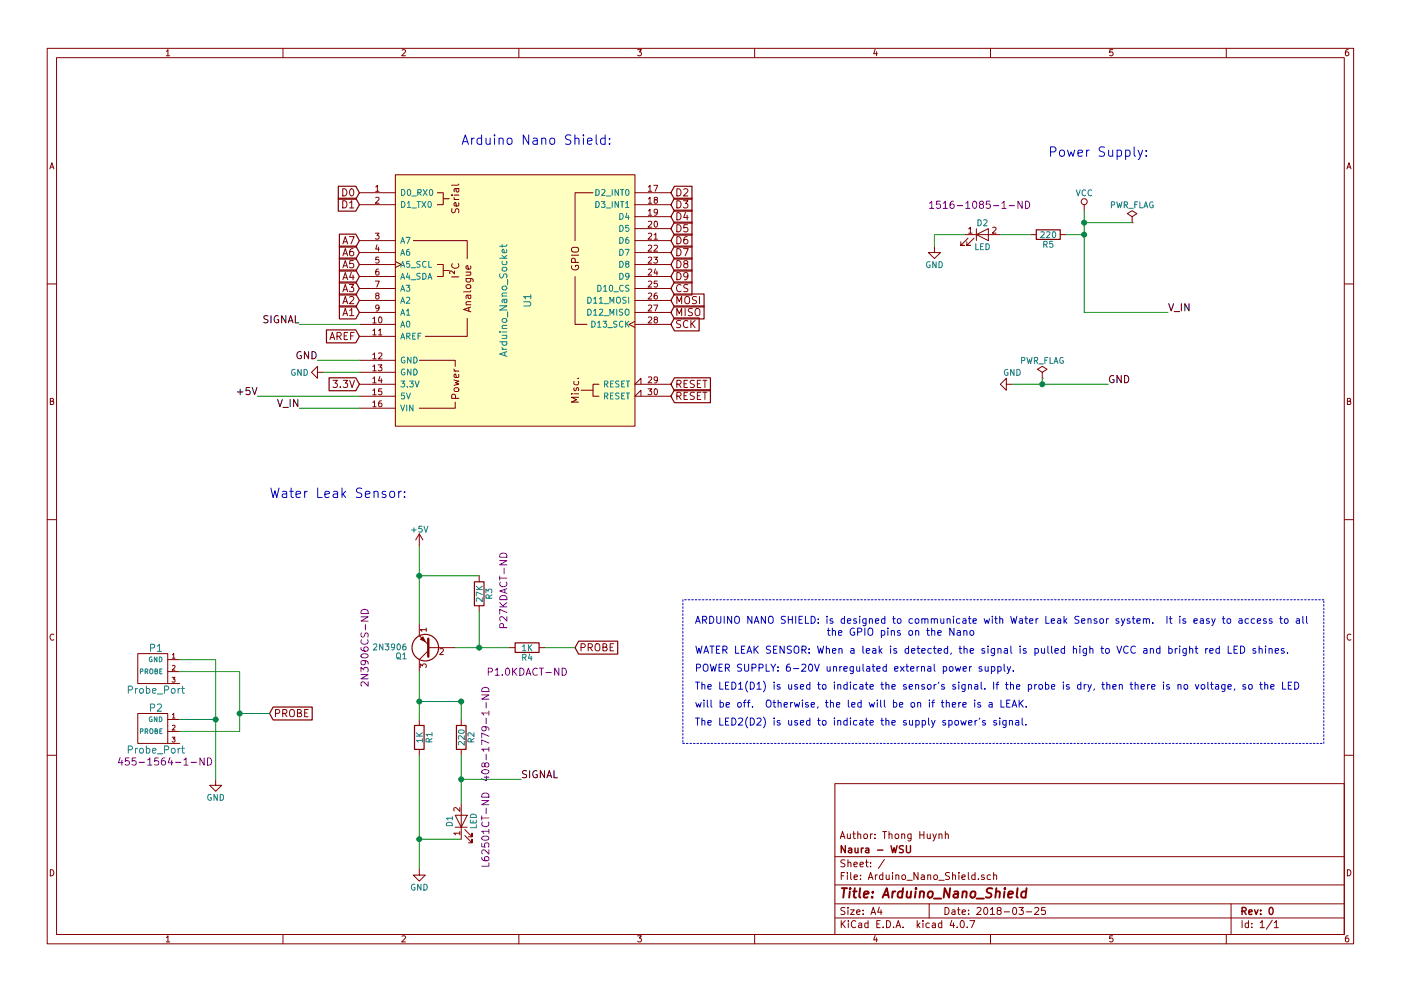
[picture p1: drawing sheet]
EESchema Schematic File Version 2
LIBS:power
LIBS:device
LIBS:switches
LIBS:relays
LIBS:motors
LIBS:transistors
LIBS:conn
LIBS:linear
LIBS:regul
LIBS:74xx
LIBS:cmos4000
LIBS:adc-dac
LIBS:memory
LIBS:xilinx
LIBS:microcontrollers
LIBS:dsp
LIBS:microchip
LIBS:analog_switches
LIBS:motorola
LIBS:texas
LIBS:intel
LIBS:audio
LIBS:interface
LIBS:digital-audio
LIBS:philips
LIBS:display
LIBS:cypress
LIBS:siliconi
LIBS:opto
LIBS:atmel
LIBS:contrib
LIBS:valves
LIBS:nano_strip1
LIBS:nano_strip2
LIBS:probe_port
LIBS:Arduino_Nano_Shield-cache
EELAYER 25 0
EELAYER END
$Descr A4 11693 8268
encoding utf-8
Sheet 1 1
Title "Arduino_Nano_Shield"
Date "2018-03-25"
Rev "0"
Comp "Naura - WSU"
Comment1 "Author: Thong Huynh"
Comment2 ""
Comment3 ""
Comment4 ""
$EndDescr
$Comp
L Probe_Port P1
U 1 1
P 1400 5850
F 0 "P1" H 1300 6300 60  0000 C CNN
F 1 "Probe_Port" H 1300 5950 60  0000 C CNN
F 2 "Connectors_JST:JST_GH_SM02B-GHS-TB_02x1.25mm_Angled" H 1400 5850 60  0001 C CNN
F 3 "" H 1400 5850 60  0001 C CNN
	1    1400 5850
	1    0    0    -1  
$EndComp
$Comp
L Probe_Port P2
U 1 1
P 1400 6350
F 0 "P2" H 1300 6800 60  0000 C CNN
F 1 "Probe_Port" H 1300 6450 60  0000 C CNN
F 2 "Connectors_JST:JST_GH_SM02B-GHS-TB_02x1.25mm_Angled" H 1400 6350 60  0001 C CNN
F 3 "" H 1400 6350 60  0001 C CNN
F 4 "455-1564-1-ND " H 1400 6350 60  0000 C CNN "Digikey"
	1    1400 6350
	1    0    0    -1  
$EndComp
$Comp
L 2N3906 Q1
U 1 1
P 3600 5400
F 0 "Q1" H 3800 5475 50  0000 L CNN
F 1 "2N3906" H 3800 5400 50  0000 L CNN
F 2 "TO_SOT_Packages_THT:TO-92_Molded_Narrow" H 3800 5325 50  0001 L CIN
F 3 "" H 3600 5400 50  0001 L CNN
F 4 "2N3906CS-ND" V 4150 5400 60  0000 C CNN "Digikey"
	1    3600 5400
	-1   0    0    1   
$EndComp
$Comp
L R R3
U 1 1
P 4000 4950
F 0 "R3" V 4080 4950 50  0000 C CNN
F 1 "27K" V 4000 4950 50  0000 C CNN
F 2 "Resistors_SMD:R_0805_HandSoldering" V 3930 4950 50  0001 C CNN
F 3 "" H 4000 4950 50  0001 C CNN
F 4 "P27KDACT-ND " V 4200 5000 60  0000 C CNN "Digikey"
	1    4000 4950
	1    0    0    -1  
$EndComp
$Comp
L R R2
U 1 1
P 3850 6150
F 0 "R2" V 3930 6150 50  0000 C CNN
F 1 "220" V 3850 6150 50  0000 C CNN
F 2 "Resistors_SMD:R_0805_HandSoldering" V 3780 6150 50  0001 C CNN
F 3 "" H 3850 6150 50  0001 C CNN
F 4 "408-1779-1-ND " V 4050 6200 60  0000 C CNN "Digikey"
	1    3850 6150
	1    0    0    -1  
$EndComp
$Comp
L R R1
U 1 1
P 3500 6150
F 0 "R1" V 3580 6150 50  0000 C CNN
F 1 "1K" V 3500 6150 50  0000 C CNN
F 2 "Resistors_SMD:R_0805_HandSoldering" V 3430 6150 50  0001 C CNN
F 3 "" H 3500 6150 50  0001 C CNN
	1    3500 6150
	1    0    0    -1  
$EndComp
$Comp
L R R4
U 1 1
P 4400 5400
F 0 "R4" V 4480 5400 50  0000 C CNN
F 1 "1K" V 4400 5400 50  0000 C CNN
F 2 "Resistors_SMD:R_0805_HandSoldering" V 4330 5400 50  0001 C CNN
F 3 "" H 4400 5400 50  0001 C CNN
F 4 "P1.0KDACT-ND" V 4600 5400 60  0000 C CNN "Digikey"
	1    4400 5400
	0    1    1    0   
$EndComp
$Comp
L LED D1
U 1 1
P 3850 6850
F 0 "D1" H 3850 6950 50  0000 C CNN
F 1 "LED" H 3850 6750 50  0000 C CNN
F 2 "LEDs:LED_0805_HandSoldering" H 3850 6850 50  0001 C CNN
F 3 "" H 3850 6850 50  0001 C CNN
F 4 "L62501CT-ND " H 3800 6650 60  0000 C CNN "Digikey"
	1    3850 6850
	0    -1   -1   0   
$EndComp
Text GLabel 4800 5400 2    60   Input ~ 0
PROBE
Text GLabel 2250 5950 2    60   Input ~ 0
PROBE
$Comp
L GND #PWR01
U 1 1
P 3500 7250
F 0 "#PWR01" H 3500 7000 50  0001 C CNN
F 1 "GND" H 3500 7100 50  0000 C CNN
F 2 "" H 3500 7250 50  0001 C CNN
F 3 "" H 3500 7250 50  0001 C CNN
	1    3500 7250
	1    0    0    -1  
$EndComp
Text Label 4350 6500 0    60   ~ 0
SIGNAL
$Comp
L GND #PWR02
U 1 1
P 1800 6500
F 0 "#PWR02" H 1800 6250 50  0001 C CNN
F 1 "GND" H 1800 6350 50  0000 C CNN
F 2 "" H 1800 6500 50  0001 C CNN
F 3 "" H 1800 6500 50  0001 C CNN
	1    1800 6500
	1    0    0    -1  
$EndComp
Text Label 2500 2700 2    60   ~ 0
SIGNAL
$Comp
L VCC #PWR03
U 1 1
P 9050 1750
F 0 "#PWR03" H 9050 1600 50  0001 C CNN
F 1 "VCC" H 9050 1900 50  0000 C CNN
F 2 "" H 9050 1750 50  0001 C CNN
F 3 "" H 9050 1750 50  0001 C CNN
	1    9050 1750
	1    0    0    -1  
$EndComp
$Comp
L GND #PWR04
U 1 1
P 8450 3200
F 0 "#PWR04" H 8450 2950 50  0001 C CNN
F 1 "GND" V 8350 3200 50  0000 C CNN
F 2 "" H 8450 3200 50  0001 C CNN
F 3 "" H 8450 3200 50  0001 C CNN
	1    8450 3200
	0    1    1    0   
$EndComp
$Comp
L PWR_FLAG #FLG05
U 1 1
P 9450 1850
F 0 "#FLG05" H 9450 1925 50  0001 C CNN
F 1 "PWR_FLAG" H 9450 2000 50  0000 C CNN
F 2 "" H 9450 1850 50  0001 C CNN
F 3 "" H 9450 1850 50  0001 C CNN
	1    9450 1850
	1    0    0    -1  
$EndComp
$Comp
L PWR_FLAG #FLG06
U 1 1
P 8700 3150
F 0 "#FLG06" H 8700 3225 50  0001 C CNN
F 1 "PWR_FLAG" H 8700 3300 50  0000 C CNN
F 2 "" H 8700 3150 50  0001 C CNN
F 3 "" H 8700 3150 50  0001 C CNN
	1    8700 3150
	1    0    0    -1  
$EndComp
$Comp
L R R5
U 1 1
P 8750 1950
F 0 "R5" V 8830 1950 50  0000 C CNN
F 1 "220" V 8750 1950 50  0000 C CNN
F 2 "Resistors_SMD:R_0805_HandSoldering" V 8680 1950 50  0001 C CNN
F 3 "" H 8750 1950 50  0001 C CNN
	1    8750 1950
	0    1    1    0   
$EndComp
$Comp
L LED D2
U 1 1
P 8200 1950
F 0 "D2" H 8200 2050 50  0000 C CNN
F 1 "LED" H 8200 1850 50  0000 C CNN
F 2 "LEDs:LED_0805_HandSoldering" H 8200 1950 50  0001 C CNN
F 3 "" H 8200 1950 50  0001 C CNN
F 4 "1516-1085-1-ND " H 8200 2200 60  0000 C CNN "Digikey"
	1    8200 1950
	1    0    0    -1  
$EndComp
$Comp
L GND #PWR07
U 1 1
P 7800 2050
F 0 "#PWR07" H 7800 1800 50  0001 C CNN
F 1 "GND" H 7800 1900 50  0000 C CNN
F 2 "" H 7800 2050 50  0001 C CNN
F 3 "" H 7800 2050 50  0001 C CNN
	1    7800 2050
	1    0    0    -1  
$EndComp
$Comp
L +5V #PWR08
U 1 1
P 3500 4550
F 0 "#PWR08" H 3500 4400 50  0001 C CNN
F 1 "+5V" H 3500 4690 50  0000 C CNN
F 2 "" H 3500 4550 50  0001 C CNN
F 3 "" H 3500 4550 50  0001 C CNN
	1    3500 4550
	1    0    0    -1  
$EndComp
$Comp
L GND #PWR09
U 1 1
P 2700 3100
F 0 "#PWR09" H 2700 2850 50  0001 C CNN
F 1 "GND" V 2700 2900 50  0000 C CNN
F 2 "" H 2700 3100 50  0001 C CNN
F 3 "" H 2700 3100 50  0001 C CNN
	1    2700 3100
	0    1    1    0   
$EndComp
$Comp
L Arduino_Nano_Socket U1
U 1 1
P 4300 2500
F 0 "U1" V 4400 2500 60  0000 C CNN
F 1 "Arduino_Nano_Socket" V 4200 2500 60  0000 C CNN
F 2 "custom_nano_footprint:Arduino_Nano_Socket" H 6100 6250 60  0001 C CNN
F 3 "" H 6100 6250 60  0001 C CNN
	1    4300 2500
	1    0    0    -1  
$EndComp
Text Notes 5800 5750 0    59   ~ 0
The LED1(D1) is used to indicate the sensor's signal. If the probe is dry, then there is no voltage, so the LED 
Text Notes 5800 5900 0    59   ~ 0
will be off.  Otherwise, the led will be on if there is a LEAK.
Text Notes 5800 6050 0    59   ~ 0
The LED2(D2) is used to indicate the supply spower's signal. 
Text Label 2500 3400 2    60   ~ 0
V_IN
Text Label 2650 3000 2    60   ~ 0
GND
Text Label 9250 3200 0    60   ~ 0
GND
Text Label 9750 2600 0    60   ~ 0
V_IN
Text Label 2150 3300 2    60   ~ 0
+5V
Text Notes 8750 1300 0    79   ~ 0
Power Supply:
Text Notes 3850 1200 0    79   ~ 0
Arduino Nano Shield:
Text Notes 2250 4150 0    79   ~ 0
Water Leak Sensor:
Text GLabel 3000 1600 0    60   Input ~ 0
D0
Text GLabel 3000 1700 0    60   Input ~ 0
D1
Text GLabel 3000 2000 0    60   Input ~ 0
A7
Text GLabel 3000 2100 0    60   Input ~ 0
A6
Text GLabel 3000 2200 0    60   Input ~ 0
A5
Text GLabel 3000 2300 0    60   Input ~ 0
A4
Text GLabel 3000 2400 0    60   Input ~ 0
A3
Text GLabel 3000 2500 0    60   Input ~ 0
A2
Text GLabel 3000 2600 0    60   Input ~ 0
A1
Text GLabel 3000 2800 0    60   Input ~ 0
AREF
Text GLabel 3000 3200 0    60   Input ~ 0
3.3V
Text GLabel 5600 1600 2    60   Input ~ 0
D2
Text GLabel 5600 1700 2    60   Input ~ 0
D3
Text GLabel 5600 1800 2    60   Input ~ 0
D4
Text GLabel 5600 1900 2    60   Input ~ 0
D5
Text GLabel 5600 2000 2    60   Input ~ 0
D6
Text GLabel 5600 2100 2    60   Input ~ 0
D7
Text GLabel 5600 2200 2    60   Input ~ 0
D8
Text GLabel 5600 2300 2    60   Input ~ 0
D9
Text GLabel 5600 2400 2    60   Input ~ 0
CS
Text GLabel 5600 2500 2    60   Input ~ 0
MOSI
Text GLabel 5600 2600 2    60   Input ~ 0
MISO
Text GLabel 5600 2700 2    60   Input ~ 0
SCK
Text GLabel 5600 3200 2    60   Input ~ 0
RESET
Text GLabel 5600 3300 2    60   Input ~ 0
RESET
Text Notes 5800 5600 0    59   ~ 0
POWER SUPPLY: 6-20V unregulated external power supply. 
Text Notes 5800 5200 0    59   ~ 0
ARDUINO NANO SHIELD: is designed to communicate with Water Leak Sensor system.  It is easy to access to all
Text Notes 6900 5300 0    60   ~ 0
the GPIO pins on the Nano
Text Notes 5800 5450 0    60   ~ 0
WATER LEAK SENSOR: When a leak is detected, the signal is pulled high to VCC and bright red LED shines.
Wire Wire Line
	3500 4550 3500 5200
Wire Wire Line
	3800 5400 4250 5400
Wire Wire Line
	4550 5400 4800 5400
Wire Wire Line
	4000 4800 3500 4800
Connection ~ 3500 4800
Wire Wire Line
	4000 5100 4000 5400
Connection ~ 4000 5400
Wire Wire Line
	3500 5600 3500 6000
Wire Wire Line
	3500 6300 3500 7250
Connection ~ 3500 5850
Wire Wire Line
	3850 6000 3850 5850
Connection ~ 3850 5850
Wire Wire Line
	3850 6300 3850 6700
Wire Wire Line
	3850 7000 3500 7000
Connection ~ 3500 7000
Wire Wire Line
	1500 5500 1800 5500
Wire Wire Line
	1800 5500 1800 6500
Wire Wire Line
	1500 6000 1800 6000
Connection ~ 1800 6000
Connection ~ 2000 5950
Wire Wire Line
	2000 5950 2250 5950
Wire Wire Line
	1500 5600 2000 5600
Wire Wire Line
	2000 5600 2000 6100
Wire Wire Line
	2000 6100 1500 6100
Wire Wire Line
	9050 1750 9050 2600
Wire Wire Line
	8900 1950 9050 1950
Connection ~ 9050 1950
Wire Wire Line
	8600 1950 8350 1950
Wire Wire Line
	8050 1950 7800 1950
Wire Wire Line
	7800 1950 7800 2050
Wire Wire Line
	3850 5850 3500 5850
Wire Wire Line
	4350 6500 3850 6500
Connection ~ 3850 6500
Wire Wire Line
	2500 2700 3000 2700
Wire Wire Line
	2150 3300 3000 3300
Wire Wire Line
	8450 3200 9250 3200
Wire Wire Line
	2700 3100 3000 3100
Wire Wire Line
	8700 3150 8700 3200
Connection ~ 8700 3200
Connection ~ 9050 1850
Wire Wire Line
	9450 1850 9050 1850
Wire Wire Line
	2650 3000 3000 3000
Wire Wire Line
	2500 3400 3000 3400
Wire Wire Line
	9050 2600 9750 2600
Wire Notes Line
	5700 5000 5700 6200
Wire Notes Line
	5700 6200 11050 6200
Wire Notes Line
	11050 6200 11050 5000
Wire Notes Line
	11050 5000 5700 5000
$EndSCHEMATC
